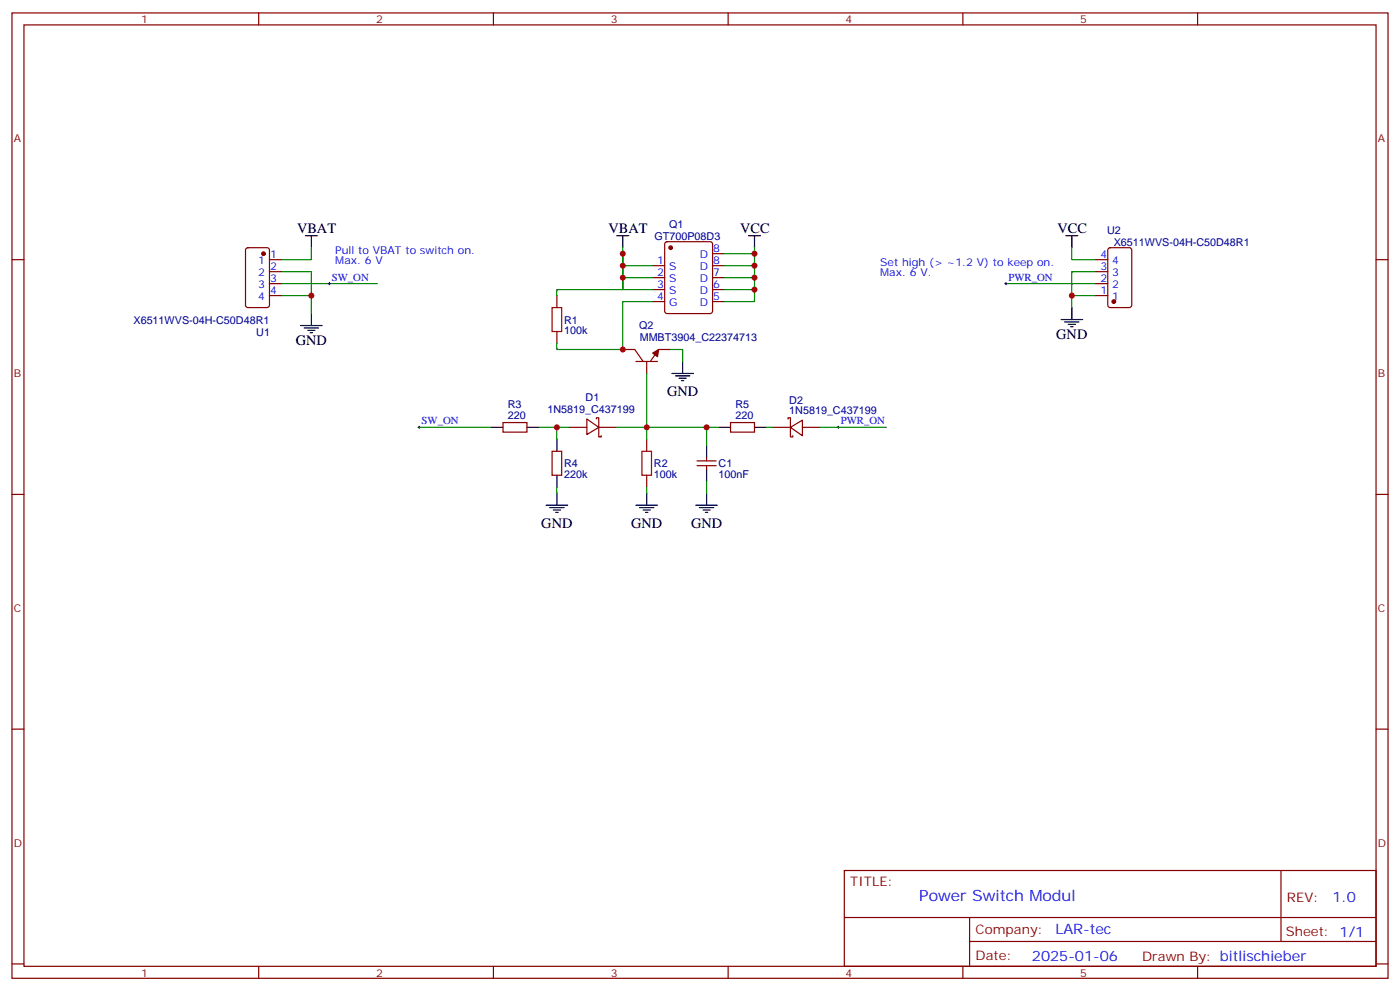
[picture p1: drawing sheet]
<svg xmlns="http://www.w3.org/2000/svg" width="412mm" height="292mm" viewBox="0 0 412 292" stroke-linecap="round" stroke-linejoin="round" font-family="sans-serif">
<g fill="none" stroke="#870000" stroke-width=".35">
<path d="M3.5 3.8h405.4v284.3h-405.4zM7.1 7.3h398.2v277.3h-398.2zM76.2 3.8v3.5M145.3 3.8v3.5M214.5 3.8v3.5M283.6 3.8v3.5M352.8 3.8v3.5M3.5 76.5h3.6M72.6 73.2l.4-.2h5.7l.6 .4 .1 16.5-.5 .6-5.9 .1-.6-.5-.1-16.4zM79.4 76.5h3.5M192.3 78.2h3.5M196 71.4l.5-.2h12.7l.6 .4 .1 20.1-.5 .6-12.9 .1-.7-.5v-20z"/>
<path d="M209.9 74.7h3.5M209.9 78.2h3.5M322.8 76.5h3.5M326.6 73.2l.4-.2h5.7l.6 .4 .1 16.5-.5 .6-5.9 .1-.6-.5-.1-16.4zM405.3 76.5h3.6M79.4 80h3.5M79.4 83.5h3.5M79.4 87.1h3.5M164 87.1v3.5M164 97.6v3.6M192.3 81.8h3.5M192.3 85.3h3.5"/>
<path d="M192.3 88.8h3.5M209.9 81.8h3.5M209.9 85.3h3.5M209.9 88.8h3.5M322.8 80h3.5M322.8 83.5h3.5M322.8 87.1h3.5M183.4 102.9h3.6l2.4 3.6M187.3 106.5h6.4M190.5 106.5v3.5M197.6 102.9h-3.6l-2.4 3.6M148.2 124.5h7v2.8h-7z"/>
<path d="M162.6 132.9h2.9v7.1h-2.9zM167.6 125.9h5.3M172.9 123.4l3.5 2.5-3.5 2.1zM175.7 123.4v-.4h.7v5.7h.7v-.4M176.4 125.9h5.3M190.5 129.4v3.5M190.5 140v3.5M205.3 137.2h5.7M205.3 135.7h5.7M208.1 134.7v1M208.1 137.2v1M215.2 124.5h7v2.8h-7z"/>
<path d="M227.5 125.9h5.3M232.1 123.4v-.4h.7v5.7h.7v-.4M232.8 125.9l3.6-2.1v4.5zM236.4 125.9h5.3M3.5 145.6h3.6M405.3 145.6h3.6M3.5 214.8h3.6M405.3 214.8h3.6M248.7 256.4h156.6v28.2h-156.6zM377.3 256.4v20.9M248.7 270.2h156.5M285.6 277.3h119.6"/>
<path d="M285.6 270.2v14.2M3.5 283.9h3.6M76.2 284.6v3.5M145.3 284.6v3.5M214.5 284.6v3.5M283.6 284.6v3.5M352.8 284.6v3.5M405.3 283.9h3.6"/>
</g>
<g fill="none" stroke="#000" stroke-width=".35">
<path d="M90 69.4h3.5M91.7 69.4v3.6M181.7 69.4h3.5M183.4 69.4v3.6M220.5 69.4h3.5M222.2 69.4v3.6M314 69.4h3.5M315.7 69.4v3.6M88.5 95.9h6.4M89.6 96.6h4.2M90.7 97.3h2.1M91.4 98h.7"/>
<path d="M91.7 92.4v3.5M312.6 94.1h6.3M313.6 94.8h4.3M314.7 95.5h2.1M315.4 96.2h.7M315.7 90.6v3.5M197.9 110h6.4M199 110.7h4.2M200 111.4h2.1M200.7 112.1h.7M201.1 106.5v3.5M144.6 125.9h3.6"/>
<path d="M155.2 125.9h3.5M164 129.4v3.5M164 140v3.5M208.1 131.2v3.5M208.1 138.2v3.5M211.7 125.9h3.5M222.2 125.9h3.6M160.9 148.8h6.3M161.9 149.5h4.3M163 150.2h2.1M163.7 150.9h.7M164 145.3v3.5"/>
<path d="M187.3 148.8h6.4M188.4 149.5h4.2M189.4 150.2h2.2M190.1 150.9h.8M190.5 145.3v3.5M205 148.8h6.3M206 149.5h4.3M207.1 150.2h2.1M207.8 150.9h.7M208.1 145.3v3.5"/>
</g>
<g fill="none" stroke="#008700" stroke-width=".35">
<path d="M91.7 73v3.5h-8.8M183.4 73v12.3h8.9M183.4 74.7v10.6h-19.4v1.8M183.4 78.2h8.9M213.4 78.2h8.8M222.2 73v1.7h-8.8M222.2 74.7v14.1h-8.8M315.7 73v3.5h7.1M82.9 87.1h8.8v5.3M82.9 80h8.8v7.1M82.9 83.5h28.2M183.4 81.8h8.9"/>
<path d="M192.3 88.8h-8.9v14.1h-19.4v-1.7M213.4 81.8h8.8M213.4 85.3h8.8M296.3 83.5h26.5M322.8 87.1h-7.1v3.5M322.8 80h-7.1v7.1M190.5 110v15.9h-8.8M197.6 102.9h3.5v3.6M123.5 125.9h21.1M158.7 125.9h8.9M164 125.9v3.5M208.1 125.9v5.3"/>
<path d="M211.7 125.9h-21.2v3.5M225.8 125.9h1.7M241.7 125.9h19.4M164 143.5v1.8M190.5 143.5v1.8M208.1 141.7v3.6"/>
</g>
<path d="M96.7 83.5h.7M97 83.2v.7M296 83.5h.7M296.3 83.2v.7M123.1 125.9h.7M123.5 125.5v.7M246.6 125.9h.7M246.9 125.5v.7" fill="none" stroke="#000" stroke-width=".29"/>
<g fill="#870000" stroke="#870000" stroke-width=".35">
<path d="M192.3 104l1.7-1.1-.3 2.2z"/>
<circle cx="197.6" cy="73" r=".53"/>
<circle cx="77.6" cy="74.7" r=".53"/>
<circle cx="328.1" cy="88.8" r=".53"/>
</g>
<path d="M162.6 90.6h2.9v7h-2.9zM189.1 132.9h2.8v7.1h-2.8z" fill="none" stroke="#a10000" stroke-width=".35"/>
<g fill="#c00">
<circle cx="91.7" cy="87.1" r=".88"/>
<circle cx="315.7" cy="87.1" r=".88"/>
<circle cx="222.3" cy="74.7" r=".88"/>
<circle cx="222.3" cy="78.2" r=".88"/>
<circle cx="222.3" cy="81.8" r=".88"/>
<circle cx="222.3" cy="85.3" r=".88"/>
<circle cx="183.4" cy="81.8" r=".88"/>
<circle cx="183.4" cy="78.2" r=".88"/>
<circle cx="190.5" cy="125.9" r=".88"/>
<circle cx="183.4" cy="74.7" r=".88"/>
<circle cx="183.4" cy="102.9" r=".88"/>
<circle cx="208.1" cy="125.9" r=".88"/>
<circle cx="164" cy="125.9" r=".88"/>
</g>
<text font-size="4.6" fill="#00f" x="270.8" y="265.4">Power Switch Modul</text>
<g font-size="4.2">
<text x="87.5" y="68.7">VBAT</text>
<text x="179.2" y="68.7">VBAT</text>
<text x="218" y="68.7">VCC</text>
<text x="311.5" y="68.7">VCC</text>
<text x="87.1" y="101.5">GND</text>
<text x="311.1" y="99.8">GND</text>
<text x="196.5" y="116.7">GND</text>
<text x="159.5" y="155.5">GND</text>
<text x="185.9" y="155.5">GND</text>
<text x="203.6" y="155.5">GND</text>
</g>
<g font-size="4.2" fill="#00f">
<text x="392.5" y="265.7">1.0</text>
<text x="310.9" y="275.2">LAR-tec</text>
<text x="304" y="283">2025-01-06</text>
</g>
<g font-size="3.9" fill="#800">
<text x="250.5" y="261">TITLE:</text>
<text x="379.1" y="265.7">REV:</text>
<text x="287.4" y="275.2">Company:</text>
<text x="378.7" y="275.8">Sheet: 1/1</text>
<text x="287.4" y="282.9">Date:</text>
<text x="336.4" y="282.9">Drawn By: bitlischieber</text>
</g>
<g font-size="3.2" fill="#800">
<text x="41.6" y="6.8">1</text>
<text x="110.8" y="6.8">2</text>
<text x="179.9" y="6.8">3</text>
<text x="249.1" y="6.8">4</text>
<text x="318.2" y="6.8">5</text>
<text x="4.1" y="41.9">A</text>
<text x="405.9" y="41.9">A</text>
<text x="4.1" y="111.1">B</text>
<text x="405.9" y="111.1">B</text>
<text x="4.1" y="180.2">C</text>
<text x="405.9" y="180.2">C</text>
<text x="4.1" y="249.3">D</text>
<text x="405.9" y="249.3">D</text>
<text x="41.6" y="287.6">1</text>
<text x="110.8" y="287.6">2</text>
<text x="179.9" y="287.6">3</text>
<text x="249.1" y="287.6">4</text>
<text x="318.2" y="287.6">5</text>
</g>
<g font-size="3.2" fill="#000080">
<text x="192.8" y="70.6">GT700P08D3</text>
<text x="197.1" y="67">Q1</text>
<text x="326.1" y="68.8">U2</text>
<text x="328.1" y="72.4">X6511WVS-04H-C50D48R1</text>
<text x="39.3" y="95.3">X6511WVS-04H-C50D48R1</text>
<text x="166.2" y="95.3">R1</text>
<text x="75.5" y="98.8">U1</text>
<text x="166.2" y="98.4">100k</text>
<text x="188.3" y="97">Q2</text>
<text x="188.4" y="100.6">MMBT3904_C22374713</text>
<text x="172.5" y="118.2">D1</text>
<text x="232.5" y="118.9">D2</text>
<text x="149.6" y="123.4">220</text>
<text x="149.6" y="120.2">R3</text>
<text x="161.3" y="121.7">1N5819_C437199</text>
<text x="216.6" y="123.4">220</text>
<text x="216.6" y="120.2">R5</text>
<text x="232.5" y="122">1N5819_C437199</text>
<text x="166.2" y="137.6">R4</text>
<text x="192.6" y="137.6">R2</text>
<text x="211.7" y="137.6">C1</text>
<text x="166.2" y="140.8">220k</text>
<text x="192.6" y="140.8">100k</text>
<text x="211.7" y="140.8">100nF</text>
</g>
<g font-size="3.2" fill="#00f">
<text x="76.1" y="77.9">1</text>
<text x="79.6" y="76.1">1</text>
<text x="98.8" y="74.7">Pull to VBAT to switch on.</text>
<text x="98.8" y="77.9">Max. 6 V</text>
<text x="193.6" y="77.9">1</text>
<text x="206.2" y="76.1">D</text>
<text x="210.1" y="74.4">8</text>
<text x="210.1" y="77.9">8</text>
<text x="324.1" y="76.1">4</text>
<text x="327.6" y="77.9">4</text>
<text x="76.1" y="81.4">2</text>
<text x="79.6" y="79.7">2</text>
<text x="79.6" y="83.2">3</text>
<text x="97.7" y="82.7">SW_ON</text>
<text x="193.6" y="81.4">2</text>
<text x="197.1" y="83.2">S</text>
<text x="197.1" y="79.7">S</text>
<text x="206.2" y="79.7">D</text>
<text x="206.2" y="83.2">D</text>
<text x="210.1" y="81.4">7</text>
<text x="259.3" y="78.2">Set high (&gt; ~1.2 V) to keep on.</text>
<text x="259.3" y="81.4">Max. 6 V.</text>
<text x="297" y="82.7">PWR_ON</text>
<text x="324.1" y="83.2">2</text>
<text x="324.1" y="79.7">3</text>
<text x="327.6" y="81.4">3</text>
<text x="76.1" y="84.9">3</text>
<text x="76.1" y="88.5">4</text>
<text x="79.6" y="86.7">4</text>
<text x="193.6" y="88.5">4</text>
<text x="193.6" y="84.9">3</text>
<text x="197.1" y="86.7">S</text>
<text x="206.2" y="86.7">D</text>
<text x="210.1" y="84.9">6</text>
<text x="210.1" y="88.5">5</text>
<text x="324.1" y="86.7">1</text>
<text x="327.6" y="88.5">1</text>
<text x="327.6" y="84.9">2</text>
<text x="197.1" y="90.2">G</text>
<text x="206.2" y="90.2">D</text>
<text x="124.2" y="125">SW_ON</text>
<text x="247.6" y="125">PWR_ON</text>
</g>
</svg>
